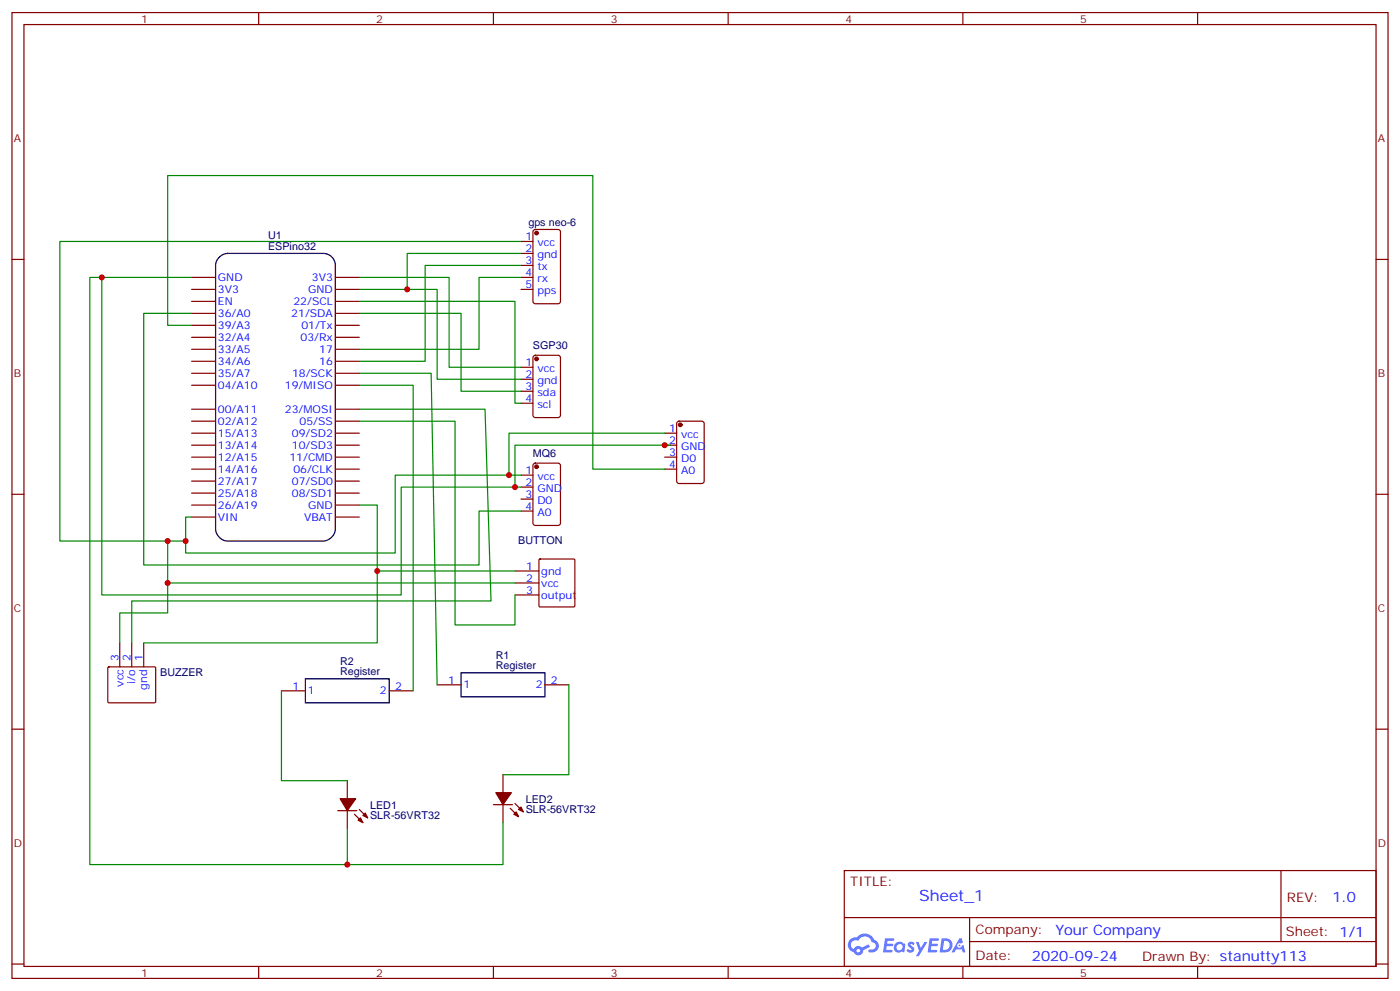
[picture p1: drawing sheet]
<svg xmlns="http://www.w3.org/2000/svg" width="412mm" height="292mm" viewBox="0 0 412 292" stroke-linecap="round" stroke-linejoin="round" font-family="sans-serif">
<g fill="none" stroke="#870000" stroke-width=".35">
<path d="M3.5 3.7h405.4v284.3h-405.4zM7.1 7.2h398.2v277.3h-398.2zM76.2 3.7v3.5M145.3 3.7v3.5M214.5 3.7v3.5M283.6 3.7v3.5M352.8 3.7v3.5M3.5 76.4h3.6M405.3 76.4h3.6M3.5 145.5h3.6M405.3 145.5h3.6M3.5 214.7h3.6"/>
<path d="M405.3 214.7h3.6M248.7 256.3h156.6v28.2h-156.6zM377.3 256.3v20.9M248.7 270.1h156.5M285.6 277.2h119.6M285.6 270.1v14.2M3.5 283.8h3.6M76.2 284.5v3.5M145.3 284.5v3.5M214.5 284.5v3.5M283.6 284.5v3.5M352.8 284.5v3.5"/>
<path d="M405.3 283.8h3.6"/>
</g>
<g fill="#5487ff">
<path d="M267.7 277.5a1.22 1.22 0 0 1 1.7 .2l-.4 .6a.47 .47 0 0 0-.3-.4 .47 .47 0 0 0-.5 .2l.1 .2a1.14 1.14 0 0 1 .8 1.8 1.14 1.14 0 0 1-1.9 0l-.2-.2 .5-.6 .7 .5a.29 .29 0 0 0 .3-.3 .29 .29 0 0 0-.2-.3 1.04 1.04 0 0 1-.6-1.7z"/>
<path d="M260.7 276.2h2.4l.3 .2-.2 .5-1.8 .1-.1 .8h1.5l.3 .4-.3 .4h-1.6l-.2 1.1h1.7l.2 .3-.2 .3-2.6 .1z"/>
<path d="M273.8 276.2h2.4l.3 .2-.1 .5-1.8 .1-.2 .8h1.6l.3 .4-.4 .4-1.6-.1-.1 1.1 1.7 .1 .2 .3-.2 .3-2.6 .1z"/>
<path d="M282.6 276.2h.7l.3 1.3-.6 .3a.69 .69 0 0 0-1 .3 .69 .69 0 0 0 .4 .9 .69 .69 0 0 0 .9-.6l.5-.2 .6 2.2h-.8l-.2-.9h-1.8l-.5 .9h-.8z"/>
<path d="M269.8 277.3h.8l.6 1.8 1.1-1.8h.9l-2.6 4.2h-.8l.9-1.5z"/>
<path d="M277.4 276.2l-.6 4.2h1.3a2.11 2.11 0 0 0 2.5-2.1 2.11 2.11 0 0 0-2.5-2.1zM278.1 277a1.39 1.39 0 0 1 1.7 1.4 1.39 1.39 0 0 1-1.8 1.2h-.3z"/>
<path d="M263.7 277.8a1.54 1.54 0 0 0-.1 2.2 1.54 1.54 0 0 0 2.2 .1l.6 .3 .3-2.3-.2-.3h-.4a1.49 1.49 0 0 0-2.4 0zM264 278.8a.94 .94 0 0 1 1.8 0 .94 .94 0 0 1-1.8 0z"/>
<path d="M250.4 276.6a2.18 2.18 0 0 0 1.1 3.7 1.44 1.44 0 0 0 1.6 .9 1.44 1.44 0 0 0 1.2-1.4l2-1.1-.5-.7-1.9 1a1.47 1.47 0 0 0-2.4 .4 1.39 1.39 0 0 1-.7-1.9 1.39 1.39 0 0 1 2-.5 2.12 2.12 0 0 1 2.2-1.3 2.12 2.12 0 0 1 1.9 1.7 1.14 1.14 0 0 1 1.1 1.4 1.14 1.14 0 0 1-1.7 .7 .43 .43 0 0 0-.5 .4 .43 .43 0 0 0 .4 .5 1.98 1.98 0 0 0 2.5-1.2 1.98 1.98 0 0 0-1.2-2.6 3.1 3.1 0 0 0-5.3-.6l-.9 .1zM252.3 279.9a.55 .55 0 0 1 1.1 0 .55 .55 0 0 1-1.1 0z"/>
<circle cx="282.6" cy="278.3" r=".26"/>
</g>
<path d="M64.7 75.6a3.6 3.6 0 0 1 2.3-1h28.2a3.5 3.5 0 0 1 3.6 3.5v77.7a3.8 3.8 0 0 1-3.6 3.5h-28.2a3.8 3.8 0 0 1-3.5-3.5v-77.7a3.5 3.5 0 0 1 1.2-2.5zM90 199.8h24.7v7.1h-24.7zM135.8 198.1h24.7v7h-24.7z" fill="none" stroke="#000" stroke-width=".35"/>
<g fill="none" stroke="#870000" stroke-width=".35">
<path d="M153.5 71.1h3.5M153.5 74.6h3.5M153.5 78.1h3.5M157.2 67.8l.5-.2h6.7l.6 .4 .1 20.7-.5 .7h-6.9l-.7-.4v-20.7zM56.4 81.7h7.1M56.4 85.2h7.1M56.4 88.7h7.1M56.4 92.3h7.1M56.4 95.8h7.1M56.4 99.3h7.1M98.8 81.7h7M98.8 85.2h7"/>
<path d="M98.8 88.7h7M98.8 92.3h7M98.8 95.8h7M98.8 99.3h7M153.5 81.7h3.5M153.5 85.2h3.5M56.4 102.8h7.1M56.4 106.4h7.1M56.4 109.9h7.1M56.4 113.4h7.1M98.8 102.8h7M98.8 106.4h7"/>
<path d="M98.8 109.9h7M98.8 113.4h7M153.5 108.1h3.5M153.5 111.7h3.5M153.5 115.2h3.5M153.5 118.7h3.5M157.2 104.8l.5-.2h6.7l.6 .4 .1 17.2-.5 .7h-6.9l-.7-.4v-17.2zM56.4 120.5h7.1M56.4 124h7.1M56.4 127.5h7.1M56.4 131.1h7.1M56.4 134.6h7.1"/>
<path d="M56.4 138.1h7.1M98.8 120.5h7M98.8 124h7M98.8 127.5h7M98.8 131.1h7M98.8 134.6h7M98.8 138.1h7M153.5 139.9h3.5M157.2 136.6l.5-.3h6.7l.6 .5 .1 17.2-.5 .6-6.9 .1-.7-.5v-17.1zM195.8 127.5h3.5M195.8 131.1h3.5M195.8 134.6h3.5"/>
<path d="M195.8 138.1h3.5M199.6 124.2l.4-.2h6.7l.7 .4v17.2l-.4 .7h-7l-.6-.4-.1-17.2zM56.4 141.6h7.1M56.4 145.2h7.1M56.4 148.7h7.1M56.4 152.2h7.1M98.8 141.6h7M98.8 145.2h7M98.8 148.7h7M98.8 152.2h7M153.5 143.4h3.5M153.5 146.9h3.5"/>
<path d="M153.5 150.5h3.5M151.7 168.1h7M151.7 171.6h7M151.7 175.2h7M158.8 164.7l.3-.1h9.9l.3 .1v13.6l-.2 .3-10 .1-.3-.2zM31.8 196.5l.3-.2 13.6 .1 .2 .3-.1 10-.3 .2-13.6-.1-.2-.2zM35.3 189.3v7M38.8 189.3v7M42.3 189.3v7M82.9 203.4h7.1M114.7 203.4h7M128.8 201.6h7"/>
<path d="M160.5 201.6h7.1M99.5 238.7h5.6M102.3 229.8v5.3M102.3 238.7v5.2M104.4 239.7l2.5 2.5M105.8 238.3l2.5 2.5M145.3 236.9h5.7M148.2 228.1v5.3M148.2 236.9v5.3M150.3 237.9l2.5 2.5M151.7 236.5l2.5 2.5"/>
</g>
<g fill="#870000" stroke="#870000" stroke-width=".35">
<path d="M151.3 239.7l.7-.7 .8 1.4z"/>
<path d="M152.8 238.3l.7-.7 .7 1.4z"/>
<path d="M146 233.4h4.6l-2.4 3.5z"/>
<path d="M106.2 240.8l.7 1.4-1.4-.7z"/>
<path d="M106.9 240.1l.7-.7 .7 1.4z"/>
<path d="M100.2 235.1h4.6l-2.5 3.6z"/>
<circle cx="158" cy="105.7" r=".53"/>
<circle cx="158" cy="137.4" r=".53"/>
<circle cx="158" cy="68.6" r=".53"/>
<circle cx="200.4" cy="125.1" r=".53"/>
</g>
<g fill="none" stroke="#008700" stroke-width=".35">
<path d="M153.5 71.1h-135.9v88.2h37.1M153.5 74.6h-33.6v10.6M153.5 78.1h-28.3v28.3h-19.4M30 81.7v93.5h88.2v-31.8h35.3M56.4 81.7h-29.9v172.8h121.7v-12.3M56.4 92.3h-14.1v74h98.8v-15.8h12.4M56.4 95.8h-7v-44.1h125.2v86.4h21.2M105.8 81.7h26.5v26.4h21.2M105.8 85.2h23v26.5h24.7M105.8 92.3h30v22.9h17.7M105.8 88.7h45.9v30h1.8M153.5 81.7h-12.4v21.1h-35.3"/>
<path d="M105.8 109.9h21.2l1.8 91.7M105.8 113.4h15.9v90M105.8 120.5h37.1l1.7 56.4h-105.8v12.4M105.8 124h28.3v60h17.6v-8.8M153.5 139.9h-37.1v22.9h-61.7v-10.6h1.7M195.8 127.5h-45.9v12.4M197.6 131.1h-45.9v12.3M49.4 159.3v21.1h-14.1v8.9M105.8 148.7h5.3v40.6h-68.8M49.4 171.6h102.3M111.1 168.1h40.6M82.9 203.4v26.4h19.4"/>
<path d="M167.6 201.6v26.5h-19.4M102.3 243.9v10.6"/>
</g>
<g fill="#c00">
<circle cx="102.3" cy="254.5" r=".88"/>
<circle cx="54.7" cy="159.3" r=".88"/>
<circle cx="119.9" cy="85.2" r=".88"/>
<circle cx="30" cy="81.7" r=".88"/>
<circle cx="49.4" cy="159.3" r=".88"/>
<circle cx="111.1" cy="168.1" r=".88"/>
<circle cx="49.4" cy="171.6" r=".88"/>
<circle cx="149.9" cy="139.9" r=".88"/>
<circle cx="151.7" cy="143.4" r=".88"/>
<circle cx="195.8" cy="131.1" r=".88"/>
</g>
<text font-size="4.6" fill="#00f" x="270.8" y="265.3">Sheet_1</text>
<g font-size="4.2" fill="#00f">
<text x="392.5" y="265.6">1.0</text>
<text x="310.9" y="275.1">Your Company</text>
<text x="304" y="282.9">2020-09-24</text>
</g>
<g font-size="3.9" fill="#800">
<text x="250.5" y="260.9">TITLE:</text>
<text x="379.1" y="265.6">REV:</text>
<text x="287.4" y="275.1">Company:</text>
<text x="378.7" y="275.7">Sheet: 1/1</text>
<text x="287.4" y="282.8">Date:</text>
<text x="336.4" y="282.8">Drawn By: stanutty113</text>
</g>
<g font-size="3.2" fill="#800">
<text x="41.6" y="6.7">1</text>
<text x="110.8" y="6.7">2</text>
<text x="179.9" y="6.7">3</text>
<text x="249.1" y="6.7">4</text>
<text x="318.2" y="6.7">5</text>
<text x="4.1" y="41.8">A</text>
<text x="405.9" y="41.8">A</text>
<text x="4.1" y="110.9">B</text>
<text x="405.9" y="110.9">B</text>
<text x="4.1" y="180.1">C</text>
<text x="405.9" y="180.1">C</text>
<text x="4.1" y="249.2">D</text>
<text x="405.9" y="249.2">D</text>
<text x="41.6" y="287.5">1</text>
<text x="110.8" y="287.5">2</text>
<text x="179.9" y="287.5">3</text>
<text x="249.1" y="287.5">4</text>
<text x="318.2" y="287.5">5</text>
</g>
<g font-size="3.2" fill="#000080">
<text x="79" y="70.4">U1</text>
<text x="155.6" y="66.5">gps neo-6</text>
<text x="79" y="73.6">ESPino32</text>
<text x="157" y="102.8">SGP30</text>
<text x="157" y="134.6">MQ6</text>
<text x="152.7" y="160.3">BUTTON</text>
<text x="100.2" y="195.9">R2</text>
<text x="146.1" y="197">Register</text>
<text x="146.1" y="194.1">R1</text>
<text x="47.2" y="199">BUZZER</text>
<text x="100.2" y="198.8">Register</text>
<text x="109" y="238.1">LED1</text>
<text x="154.9" y="239.2">SLR-56VRT32</text>
<text x="154.9" y="236.3">LED2</text>
<text x="109" y="241">SLR-56VRT32</text>
</g>
<g font-size="3.2" fill="#00f">
<text x="154.8" y="70.7">1</text>
<text x="154.8" y="74.3">2</text>
<text x="154.8" y="77.8">3</text>
<text x="158.3" y="72.5">vcc</text>
<text x="158.3" y="76">gnd</text>
<text x="64.2" y="82.7">GND</text>
<text x="91.9" y="82.7">3V3</text>
<text x="154.8" y="81.3">4</text>
<text x="158.3" y="79.6">tx</text>
<text x="158.3" y="83.1">rx</text>
<text x="64.2" y="86.3">3V3</text>
<text x="64.2" y="89.8">EN</text>
<text x="86.4" y="89.8">22/SCL</text>
<text x="90.8" y="86.3">GND</text>
<text x="154.8" y="84.8">5</text>
<text x="158.3" y="86.6">pps</text>
<text x="64.2" y="93.3">36/A0</text>
<text x="85.8" y="93.3">21/SDA</text>
<text x="64.2" y="96.8">39/A3</text>
<text x="64.2" y="100.4">32/A4</text>
<text x="88.5" y="100.4">03/Rx</text>
<text x="88.8" y="96.8">01/Tx</text>
<text x="64.2" y="103.9">33/A5</text>
<text x="64.2" y="107.4">34/A6</text>
<text x="94" y="103.9">17</text>
<text x="94" y="107.4">16</text>
<text x="154.8" y="107.8">1</text>
<text x="64.2" y="110.9">35/A7</text>
<text x="86" y="110.9">18/SCK</text>
<text x="154.8" y="111.3">2</text>
<text x="158.3" y="109.5">vcc</text>
<text x="158.3" y="113.1">gnd</text>
<text x="64.2" y="114.5">04/A10</text>
<text x="83.9" y="114.5">19/MISO</text>
<text x="154.8" y="114.8">3</text>
<text x="154.8" y="118.4">4</text>
<text x="158.3" y="116.6">sda</text>
<text x="64.2" y="121.5">00/A11</text>
<text x="64.2" y="125.1">02/A12</text>
<text x="83.9" y="121.5">23/MOSI</text>
<text x="88.3" y="125.1">05/SS</text>
<text x="158.3" y="120.1">scl</text>
<text x="64.2" y="128.6">15/A13</text>
<text x="86" y="128.6">09/SD2</text>
<text x="197.1" y="127.2">1</text>
<text x="197.1" y="130.7">2</text>
<text x="200.6" y="128.9">vcc</text>
<text x="64.2" y="132.1">13/A14</text>
<text x="64.2" y="135.6">12/A15</text>
<text x="85.3" y="135.6">11/CMD</text>
<text x="86" y="132.1">10/SD3</text>
<text x="197.1" y="134.2">3</text>
<text x="197.1" y="137.8">4</text>
<text x="200.6" y="132.5">GND</text>
<text x="200.6" y="136">D0</text>
<text x="64.2" y="139.2">14/A16</text>
<text x="64.2" y="142.7">27/A17</text>
<text x="86" y="142.7">07/SD0</text>
<text x="86.4" y="139.2">06/CLK</text>
<text x="154.8" y="139.5">1</text>
<text x="154.8" y="143.1">2</text>
<text x="158.3" y="141.3">vcc</text>
<text x="200.6" y="139.5">A0</text>
<text x="64.2" y="146.2">25/A18</text>
<text x="64.2" y="149.8">26/A19</text>
<text x="86" y="146.2">08/SD1</text>
<text x="90.8" y="149.8">GND</text>
<text x="154.8" y="146.6">3</text>
<text x="158.3" y="144.8">GND</text>
<text x="158.3" y="148.3">D0</text>
<text x="64.2" y="153.3">VIN</text>
<text x="89.6" y="153.3">VBAT</text>
<text x="154.8" y="150.1">4</text>
<text x="158.3" y="151.9">A0</text>
<text x="155" y="167.7">1</text>
<text x="155" y="171.3">2</text>
<text x="159.5" y="169.2">gnd</text>
<text x="159.5" y="172.7">vcc</text>
<text x="155" y="174.8">3</text>
<text x="159.5" y="176.2">output</text>
<text x="34.9" y="194.6" transform="rotate(-90 34.9 194.6)">3</text>
<text x="38.5" y="194.6" transform="rotate(-90 38.5 194.6)">2</text>
<text x="42" y="194.6" transform="rotate(-90 42 194.6)">1</text>
<text x="36.3" y="202.2" transform="rotate(-90 36.3 202.2)">vcc</text>
<text x="39.9" y="201.3" transform="rotate(-90 39.9 201.3)">i/o</text>
<text x="43.4" y="203" transform="rotate(-90 43.4 203)">gnd</text>
<text x="86.2" y="203">1</text>
<text x="116.4" y="203">2</text>
<text x="132" y="201.3">1</text>
<text x="136.5" y="202.7">1</text>
<text x="157.8" y="202.7">2</text>
<text x="162.3" y="201.3">2</text>
<text x="90.7" y="204.4">1</text>
<text x="111.9" y="204.4">2</text>
</g>
</svg>
